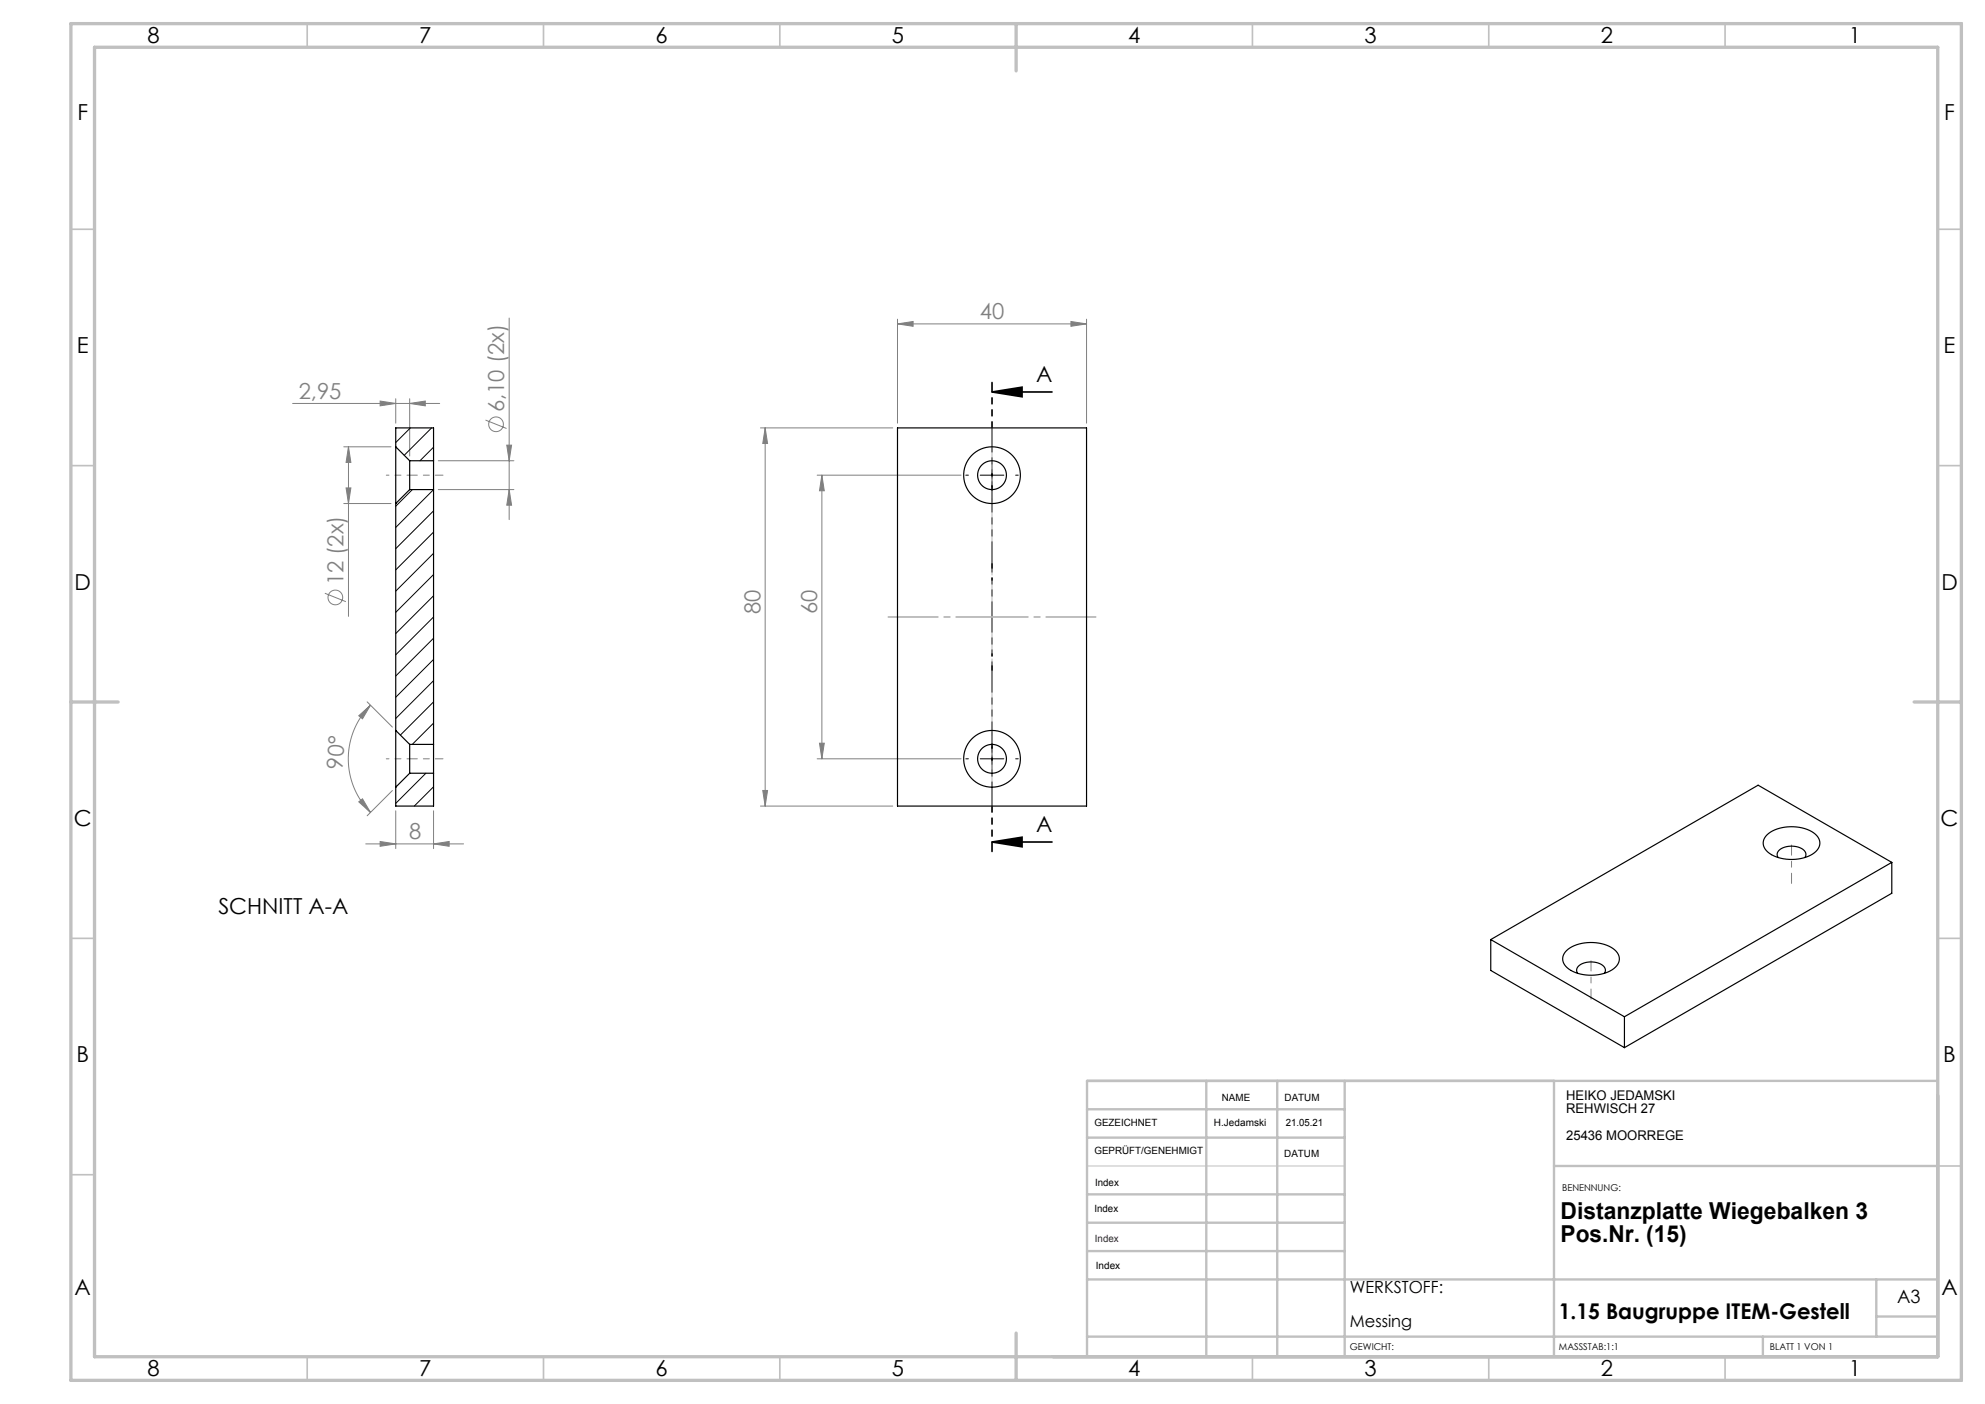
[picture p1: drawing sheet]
<svg xmlns="http://www.w3.org/2000/svg" width="420mm" height="297mm" viewBox="0 0 420 297" stroke-linecap="round" stroke-linejoin="round" font-family="sans-serif">
<g fill="none" stroke="#808080" stroke-width=".21">
<path d="M107.7 67.3v42.6M189.9 68.5l3.3-.5v1zM189.9 67.5v22M189.9 68.5h40M226.6 68l3.3 .5-3.3 .5zM229.9 67.5v22M61.9 85.3h31.1M72.7 94.5h10M73.7 94.5l.5 3.3h-1zM73.7 94.5v35.9M80.4 84.8l3.3 .5-3.3 .6zM83.7 84.3v5.2"/>
<path d="M86.7 85.3l3.3-.5v1.1zM86.7 84.3v12.2M92.7 97.5h16M102.7 88.9l4.5 1.7M107.2 94.2h1l-.5 3.3zM160.9 90.5h28M161.9 90.5l.5 3.3h-1zM161.9 90.5v80M72.7 106.5h10M73.2 103.2h1l-.5 3.3zM92.7 103.6h16M107.7 103.6l.5 3.3h-1z"/>
<path d="M172.9 100.5h30.4M173.9 100.5v60M173.9 100.5l.5 3.3h-1zM68.7 125.5l4.5 1.8M75.9 151.4l2.5-2.2-1.7 2.9zM77.7 148.5l5.3 5.3M78.4 149.2a16 16 0 0 0 0 22.7M173.4 157.2h1l-.5 3.3zM75.9 169.6l.8-.6 1.7 2.9zM77.4 178.5h20.7M80.4 178l3.3 .5-3.3 .5zM83 167.2l-5.3 5.4"/>
<path d="M83.7 171.5v8M91.7 178.5l3.3-.5v1zM91.7 171.5v8M160.9 170.5h28M161.4 167.2h1l-.5 3.3zM172.9 160.5h30.4"/>
<circle cx="105" cy="89.8" r="1.56"/>
<circle cx="71" cy="126.4" r="1.56"/>
</g>
<path d="M209.9 82.9l6.3-1v2zM209.9 82.9h12.7M209.9 178.1l6.3-1v2zM209.9 178.1h12.7" fill="none" stroke="#000" stroke-width=".35"/>
<path d="M209.9 95.5v-.5M204.9 100.5h-.6M209.9 105.5v.6M214.9 100.5h.5M209.9 155.5v-.5M204.9 160.5h-.6M209.9 165.5v.6M214.9 160.5h.5" fill="none" stroke="#000" stroke-width=".21" stroke-dasharray="15.2 1.3 1.3 1.3"/>
<path d="M209.9 98v5M207.4 100.5h5M209.9 158v5M207.4 160.5h5" fill="none" stroke="#000" stroke-width=".21"/>
<path d="M209.9 80.9v99.2" fill="none" stroke="#000" stroke-width=".35" stroke-dasharray="6.3 1.3 1.3 1.3 1.3 1.3" stroke-dashoffset="4.4"/>
<path d="M379.1 186.9v-8.1M336.6 211.4v-8.2" fill="none" stroke="#808080" stroke-width=".21" stroke-dasharray="15.2 1.3 1.3 1.3" stroke-dashoffset="13.1"/>
<path d="M187.9 130.5h44" fill="none" stroke="#808080" stroke-width=".21" stroke-dasharray="15.2 1.3 1.3 1.3" stroke-dashoffset="4.7"/>
<path d="M93.7 100.5h-7M93.7 160.5h-7" fill="none" stroke="#808080" stroke-width=".21" stroke-dasharray="15.2 1.3 1.3 1.3" stroke-dashoffset="13.6"/>
<path d="M81.7 100.5h5M81.7 160.5h5" fill="none" stroke="#808080" stroke-width=".21" stroke-dasharray="15.2 1.3 1.3 1.3" stroke-dashoffset="14.7"/>
<path d="M230 246.7h54.5" fill="none" stroke="#c0c0c0" stroke-width=".21"/>
<path d="M209.9 90.5v80" fill="none" stroke="#c0c0c0" stroke-width=".25" stroke-dasharray="15.2 1.3 1.3 1.3" stroke-dashoffset="5.7"/>
<path d="M189.9 130.5h40" fill="none" stroke="#c0c0c0" stroke-width=".25" stroke-dasharray="15.2 1.3 1.3 1.3" stroke-dashoffset="6.7"/>
<g fill="none" stroke="#c0c0c0" stroke-width=".35">
<path d="M65 5v5M115 5v5M165 5v5M265 5v5M315 5v5M365 5v5M15 48.5h5M410 48.5h5M15 98.5h5M410 98.5h5M15 198.5h5M410 198.5h5"/>
<path d="M15 248.5h5M410 246.7h5M65 287v5M115 287v5M165 287v5M265 287v5M315 287v5M365 287v5"/>
</g>
<g fill="none" stroke="#c0c0c0" stroke-width=".5">
<path d="M230 234.7h54.5M255.2 228.7v58.3M270.2 228.7v58.3M284.5 228.7v58.3M328.8 228.7v58.3M410 228.6l-180 .1v58.3M230 252.7h54.5M230 240.7h54.5M230 258.7h54.5M328.8 246.7h81.2M230 264.7h54.5M230 270.7h180"/>
<path d="M397 270.7v12.1M397 278.5h13M230 282.8h180M373 282.8v4.2"/>
</g>
<path d="M15 5h400v287h-400zM20 10h390v277h-390zM215 5v10M15 148.5h10M405 148.5h10M215 282v10" fill="none" stroke="#c0c0c0" stroke-width=".7"/>
<path d="M209.9 82.9l6.3-1v2zM209.9 178.1l6.3-1v2z" fill="#000"/>
<g fill="#808080">
<path d="M226.6 68l3.3 .5-3.3 .5zM189.9 68.5l3.3-.5v1zM86.7 85.3l3.3-.5v1.1zM80.4 84.8l3.3 .5-3.3 .6z"/>
<path d="M80.4 178l3.3 .5-3.3 .5zM91.7 178.5l3.3-.5v1z"/>
<path d="M75.9 151.4l2.5-2.2-1.7 2.9zM75.9 169.6l.8-.6 1.7 2.9z"/>
<path d="M161.9 90.5l.5 3.3h-1zM161.4 167.2h1l-.5 3.3zM173.9 100.5l.5 3.3h-1zM173.4 157.2h1l-.5 3.3zM107.2 94.2h1l-.5 3.3zM107.7 103.6l.5 3.3h-1zM73.7 94.5l.5 3.3h-1zM73.2 103.2h1l-.5 3.3z"/>
</g>
<g fill="none" stroke="#000" stroke-width=".25">
<path d="M83.7 94.5v12M83.7 94.5v-4h8v7M83.7 94.5l3 3M86.7 97.5v6.1M86.7 97.5h5M91.7 97.5v6.1M189.9 90.5h40v80h-40zM83.7 106.5v48M86.7 103.6h5M86.7 103.6l-3 2.9M91.7 103.6v53.9M83.7 154.5v12"/>
<path d="M83.7 154.5l3 3M86.7 157.5v6.1M86.7 157.5h5M91.7 157.5v6.1M86.7 163.6h5M86.7 163.6l-3 2.9M91.7 163.6v6.9h-8v-4M373.9 176.6a8.6 8.6 0 0 1 10.5 .1 2.43 2.43 0 0 1-.9 4 9 9 0 0 1-9.4-.4 2.31 2.31 0 0 1-.2-3.7zM315.4 198.8v6.5l28.3 16.3M315.4 198.8l28.3 16.3M376.2 181.4a1.38 1.38 0 0 1 1-2.1 4.3 4.3 0 0 1 4.7 .8l.2 .8-.2 .5M400.3 182.4l-56.6 32.7"/>
<path d="M400.3 182.4v6.6l-56.6 32.6M400.3 182.4l-28.3-16.3-56.6 32.7M331.5 201.1a8.6 8.6 0 0 1 10.5 .1 2.43 2.43 0 0 1-.9 4 9 9 0 0 1-9.5-.5 2.31 2.31 0 0 1-.1-3.6zM333.8 205.9a1.38 1.38 0 0 1 1-2.1 4.3 4.3 0 0 1 4.7 .8l.2 .8-.2 .5M343.7 215.1v6.5"/>
<circle cx="209.9" cy="100.5" r="3"/>
<circle cx="209.9" cy="100.5" r="6"/>
<circle cx="209.9" cy="160.5" r="3"/>
<circle cx="209.9" cy="160.5" r="6"/>
</g>
<g fill="none" stroke="#000" stroke-width=".21">
<path d="M86.8 90.5l-3.1 3.1M91.3 90.5l-5.8 5.8M91.7 94.6l-2.8 2.9M87.3 103.6l-3.6 3.5M91.7 103.6l-8 8M91.7 108.1l-8 8M91.7 112.6l-8 8M91.7 117l-8 8M91.7 121.5l-8 8M91.7 126l-8 8M91.7 130.5l-8 8M91.7 135l-8 8"/>
<path d="M91.7 139.5l-8 8M91.7 144l-8 8M91.7 148.5l-7 7M91.7 153l-4.5 4.5M91.7 157.5h.1M90.1 163.6l-6.4 6.3M91.7 166.4l-4 4.1"/>
</g>
<g font-size="4.9">
<text x="330.2" y="257.9">Distanzplatte Wiegebalken 3</text>
<text x="330.2" y="262.8">Pos.Nr. (15)</text>
</g>
<g font-size="4.7">
<text x="31.2" y="9">8</text>
<text x="88.7" y="9">7</text>
<text x="138.7" y="9">6</text>
<text x="188.7" y="9">5</text>
<text x="238.7" y="9">4</text>
<text x="288.7" y="9">3</text>
<text x="338.7" y="9">2</text>
<text x="391.2" y="9">1</text>
<text x="16.4" y="25.5">F</text>
<text x="411.4" y="25.5">F</text>
<text x="16.2" y="74.7">E</text>
<text x="411.2" y="74.7">E</text>
<text x="219.3" y="80.8">A</text>
<text x="15.8" y="124.8">D</text>
<text x="410.8" y="124.8">D</text>
<text x="15.6" y="174.8">C</text>
<text x="219.3" y="176">A</text>
<text x="410.6" y="174.8">C</text>
<text x="46.2" y="193.4">SCHNITT A-A</text>
<text x="16.2" y="224.7">B</text>
<text x="411.2" y="224.7">B</text>
<text x="15.8" y="274">A</text>
<text x="410.8" y="274">A</text>
<text x="31.2" y="291">8</text>
<text x="88.7" y="291">7</text>
<text x="138.7" y="291">6</text>
<text x="188.7" y="291">5</text>
<text x="238.7" y="291">4</text>
<text x="288.7" y="291">3</text>
<text x="338.7" y="291">2</text>
<text x="391.2" y="291">1</text>
</g>
<g font-size="4.7" fill="#808080">
<text x="207.3" y="67.5">40</text>
<text x="63.2" y="84.3">2,95</text>
<text x="106.7" y="87.2" transform="rotate(-90 106.7 87.2)">6,10 (2x)</text>
<text x="72.7" y="123.8" transform="rotate(-90 72.7 123.8)">12 (2x)</text>
<text x="160.9" y="129.9" transform="rotate(-90 160.9 129.9)">80</text>
<text x="172.9" y="129.9" transform="rotate(-90 172.9 129.9)">60</text>
<text x="72.5" y="162.8" transform="rotate(-86 72.5 162.8)">90°</text>
<text x="86.6" y="177.5">8</text>
</g>
<text font-size="4.6" x="329.8" y="279">1.15 Baugruppe ITEM-Gestell</text>
<text font-size="3.9" x="401.4" y="275.6">A3</text>
<g font-size="3.5">
<text x="285.6" y="273.6">WERKSTOFF:</text>
<text x="285.6" y="280.6">Messing</text>
</g>
<g font-size="2.8">
<text x="331.4" y="232.7">HEIKO JEDAMSKI</text>
<text x="331.4" y="235.5">REHWISCH 27</text>
<text x="331.4" y="241.1">25436 MOORREGE</text>
</g>
<g font-size="2.1">
<text x="258.5" y="232.8">NAME</text>
<text x="271.8" y="232.9">DATUM</text>
<text x="231.6" y="238.2">GEZEICHNET</text>
<text x="256.9" y="238.2">H.Jedamski</text>
<text x="272" y="238.2">21.05.21</text>
<text x="231.6" y="244.2">GEPRÜFT/GENEHMIGT</text>
<text x="271.7" y="244.6">DATUM</text>
<text x="231.7" y="250.8">Index</text>
<text x="231.6" y="256.4">Index</text>
<text x="231.9" y="268.5">Index</text>
</g>
<text font-size="2.1" fill="#400040" x="231.7" y="262.7">Index</text>
<g font-size="2">
<text x="330.5" y="251.9">BENENNUNG:</text>
<text x="285.6" y="285.5">GEWICHT:</text>
<text x="329.9" y="285.6">MASSSTAB:1:1</text>
<text x="374.5" y="285.6">BLATT 1 VON 1</text>
</g>
</svg>
